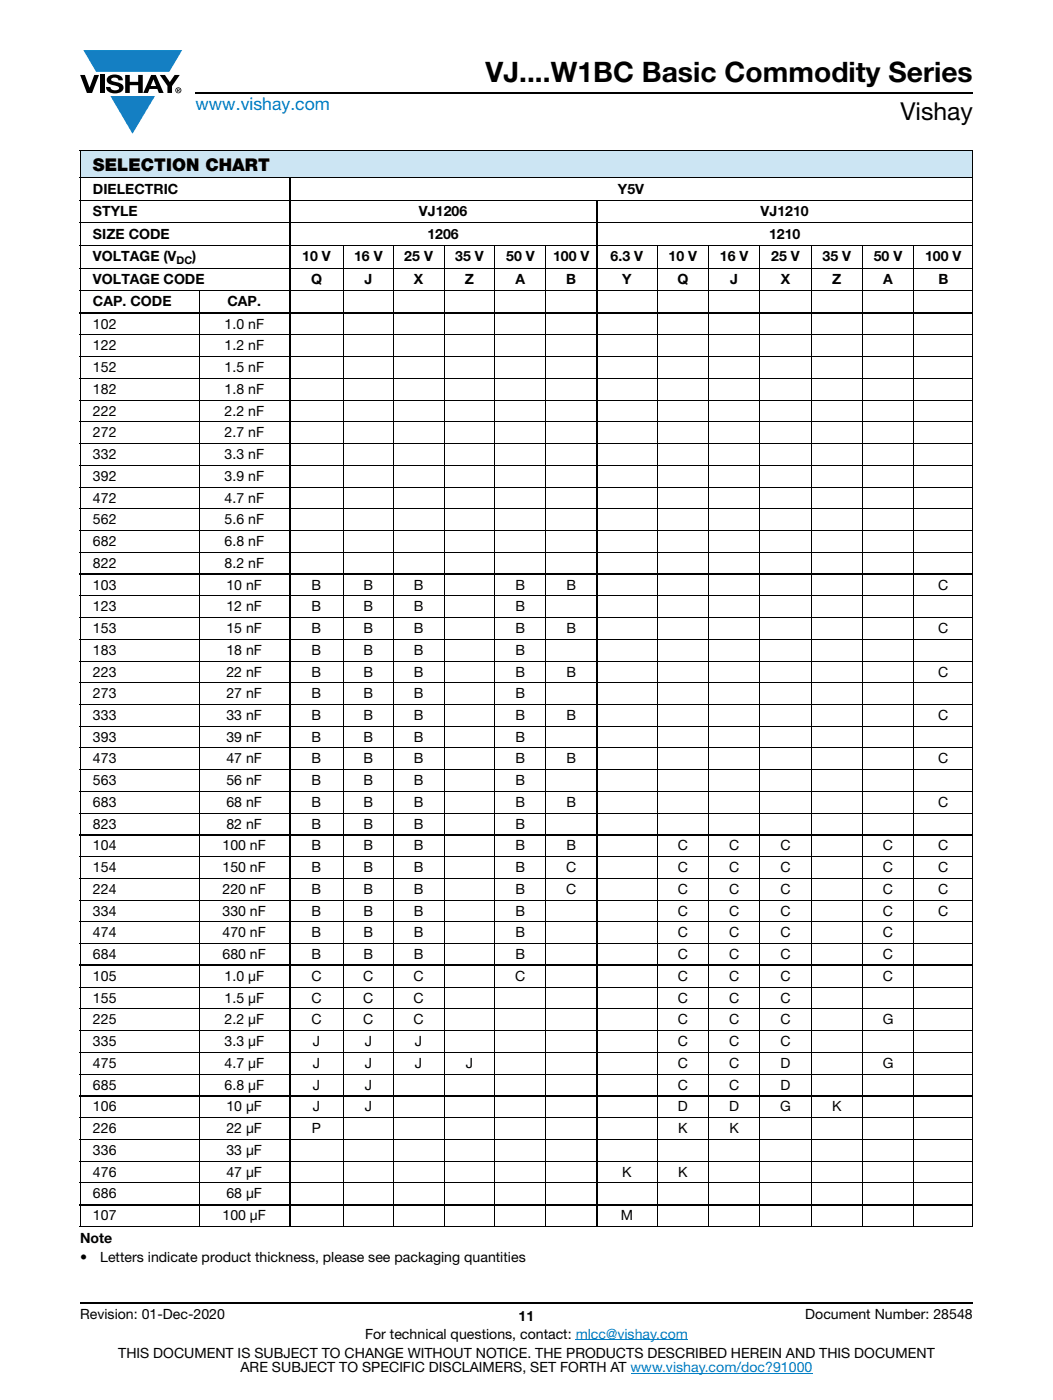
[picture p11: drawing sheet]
<svg xmlns="http://www.w3.org/2000/svg" width="210mm" height="279mm" viewBox="0 0 210 279" stroke-linecap="round" stroke-linejoin="round" font-family="sans-serif">
<g fill="#147fc3">
<path d="M16.6 10h19.7l-2.5 4.3h-1.2h-13.4z"/>
<path d="M22 19.2h8.9l-4.5 7.5z"/>
</g>
<g fill="#000">
<path d="M16 15h.9l1 2.5 .9-2.5h.9l-1.3 3.6h-1.1zM19.9 15h.9v3.6h-.9zM21.6 15.3a2.1 2.1 0 0 1 2.8 .3l.1 .4h-.9a.79 .79 0 0 0-.7-.5 .79 .79 0 0 0-.7 .4l.2 .3 1 .2a1.08 1.08 0 0 1 1.2 1 1.08 1.08 0 0 1-1.1 1.2 1.73 1.73 0 0 1-2.4-1.2h.9a.96 .96 0 0 0 .8 .6 .96 .96 0 0 0 1-.4 1.31 1.31 0 0 0-1.3-.6 1.03 1.03 0 0 1-1-.6 1.03 1.03 0 0 1 .1-1.1zM25 15h.9v1.3h1.7v-1.3h.9v3.6h-.9v-1.6h-1.7v1.6h-.9zM31.9 15h1l1 1.4 .9-1.4h1l-1.5 2.2v1.4h-.9v-1.4z"/>
<path d="M30.6 15.8l.5 1.4h-1zM30.1 15l-1.5 3.6h.9l.3-.8h1.6l.3 .8h.9l-1.5-3.6z"/>
<path d="M35.5 17.8h.2v.2h-.2zM35.3 17.7v.7h.2v-.3l.3 .3-.1-.3 .1-.2v-.2z"/>
<path d="M35.1 18a.46 .46 0 0 1 .9 0 .46 .46 0 0 1-.9 0zM35 18a.6 .6 0 0 0 1.2 0 .6 .6 0 0 0-1.2 0z"/>
</g>
<path d="M39 18.6h155M16 260h178" fill="none" stroke="#000" stroke-width=".36"/>
<path d="M114.8 267.4h22.4M125.8 274h36.2" fill="none" stroke="#007ec4" stroke-width=".2"/>
<path d="M16 30h178v5.5h-178z" fill="#cce5f3"/>
<g fill="none" stroke="#000" stroke-width=".2">
<path d="M15.9 30h178.2M15.9 35.5h178.2M15.9 40h178.2M16 30.1v214.6M194 30.1v214.6M15.9 44.5h178.2M15.9 49h178.2M15.9 53.5h178.2M15.9 58h178.2M39.7 57.9v186.9M68.5 48.9v195.9M78.4 48.9v195.9"/>
<path d="M88.5 48.9v195.9M98.7 48.9v195.9M108.8 48.9v195.9M131.1 48.9v195.9M141.3 48.9v195.9M151.5 48.9v195.9M161.7 48.9v195.9M172 48.9v195.9M182.2 48.9v195.9M15.9 66.8h178.2M15.9 71.2h178.2M15.9 75.5h178.2"/>
<path d="M15.9 79.8h178.2M15.9 84.2h178.2M15.9 88.5h178.2M15.9 92.9h178.2M15.9 97.2h178.2M15.9 101.5h178.2M15.9 105.9h178.2M15.9 110.2h178.2M15.9 118.9h178.2M15.9 123.2h178.2M15.9 127.6h178.2M15.9 131.9h178.2"/>
<path d="M15.9 136.3h178.2M15.9 140.6h178.2M15.9 144.9h178.2M15.9 149.3h178.2M15.9 153.6h178.2M15.9 158h178.2M15.9 162.3h178.2M15.9 171h178.2M15.9 175.3h178.2M15.9 179.6h178.2M15.9 184h178.2M15.9 188.3h178.2"/>
<path d="M15.9 197h178.2M15.9 201.3h178.2M15.9 205.7h178.2M15.9 210h178.2M15.9 214.4h178.2M15.9 223h178.2M15.9 227.4h178.2M15.9 231.7h178.2M15.9 236.1h178.2M15.9 244.7h178.2"/>
</g>
<path d="M57.7 35.4v209.4M119 39.9v204.9M15.9 62.5h178.2M15.9 114.6h178.2M15.9 166.6h178.2M15.9 192.7h178.2M15.9 218.7h178.2M15.9 240.4h178.2" fill="none" stroke="#000" stroke-width=".36"/>
<text font-size="5.6" x="96.8" y="16.4">VJ....W1BC Basic Commodity Series</text>
<text font-size="4.9" x="179.6" y="23.9">Vishay</text>
<text font-size="3.5" fill="#007ec4" x="39" y="22">www.vishay.com</text>
<text font-size="3.5" x="18.5" y="34.1">SELECTION CHART</text>
<g font-size="2.8">
<text x="18.5" y="38.7">DIELECTRIC</text>
<text x="123.2" y="38.7">Y5V</text>
<text x="18.5" y="43.1">STYLE</text>
<text x="18.5" y="47.7">SIZE CODE</text>
<text x="83.5" y="43.1">VJ1206</text>
<text x="85.2" y="47.7">1206</text>
<text x="151.7" y="43.1">VJ1210</text>
<text x="153.4" y="47.7">1210</text>
<text x="18.5" y="52.2">VOLTAGE (V</text>
<text x="38.3" y="52.2">)</text>
<text x="60.3" y="52.2">10 V</text>
<text x="70.6" y="52.2">16 V</text>
<text x="80.6" y="52.2">25 V</text>
<text x="90.8" y="52.2">35 V</text>
<text x="100.9" y="52.2">50 V</text>
<text x="110.3" y="52.2">100 V</text>
<text x="121.8" y="52.2">6.3 V</text>
<text x="133.3" y="52.2">10 V</text>
<text x="143.6" y="52.2">16 V</text>
<text x="153.8" y="52.2">25 V</text>
<text x="164" y="52.2">35 V</text>
<text x="174.2" y="52.2">50 V</text>
<text x="184.5" y="52.2">100 V</text>
<text x="18.5" y="56.6">VOLTAGE CODE</text>
<text x="62" y="56.6">Q</text>
<text x="72.7" y="56.6">J</text>
<text x="82.5" y="56.6">X</text>
<text x="92.7" y="56.6">Z</text>
<text x="102.8" y="56.6">A</text>
<text x="112.9" y="56.6">B</text>
<text x="124.1" y="56.6">Y</text>
<text x="135.1" y="56.6">Q</text>
<text x="145.6" y="56.6">J</text>
<text x="155.7" y="56.6">X</text>
<text x="166" y="56.6">Z</text>
<text x="176.1" y="56.6">A</text>
<text x="187.1" y="56.6">B</text>
<text x="18.5" y="61.2">CAP. CODE</text>
<text x="18.5" y="65.6">102</text>
<text x="44.8" y="65.6">1.0 nF</text>
<text x="45.4" y="61.2">CAP.</text>
<text x="18.5" y="69.9">122</text>
<text x="44.8" y="69.9">1.2 nF</text>
<text x="18.5" y="74.3">152</text>
<text x="44.8" y="74.3">1.5 nF</text>
<text x="18.5" y="78.6">182</text>
<text x="18.5" y="82.9">222</text>
<text x="44.8" y="78.6">1.8 nF</text>
<text x="44.8" y="82.9">2.2 nF</text>
<text x="18.5" y="87.3">272</text>
<text x="44.8" y="87.3">2.7 nF</text>
<text x="18.5" y="91.6">332</text>
<text x="18.5" y="96">392</text>
<text x="44.8" y="91.6">3.3 nF</text>
<text x="44.8" y="96">3.9 nF</text>
<text x="18.5" y="100.3">472</text>
<text x="44.8" y="100.3">4.7 nF</text>
<text x="18.5" y="104.6">562</text>
<text x="44.8" y="104.6">5.6 nF</text>
<text x="18.5" y="109">682</text>
<text x="18.5" y="113.3">822</text>
<text x="44.8" y="109">6.8 nF</text>
<text x="44.8" y="113.3">8.2 nF</text>
<text x="18.5" y="117.7">103</text>
<text x="45.1" y="117.7">10 nF</text>
<text x="62.1" y="117.7">B</text>
<text x="72.5" y="117.7">B</text>
<text x="82.5" y="117.7">B</text>
<text x="102.8" y="117.7">B</text>
<text x="112.9" y="117.7">B</text>
<text x="187.1" y="117.7">C</text>
<text x="18.5" y="122">123</text>
<text x="45.1" y="122">12 nF</text>
<text x="62.1" y="122">B</text>
<text x="72.5" y="122">B</text>
<text x="82.5" y="122">B</text>
<text x="102.8" y="122">B</text>
<text x="18.5" y="126.3">153</text>
<text x="18.5" y="130.7">183</text>
<text x="45.1" y="126.3">15 nF</text>
<text x="45.1" y="130.7">18 nF</text>
<text x="62.1" y="126.3">B</text>
<text x="62.1" y="130.7">B</text>
<text x="72.5" y="126.3">B</text>
<text x="72.5" y="130.7">B</text>
<text x="82.5" y="126.3">B</text>
<text x="82.5" y="130.7">B</text>
<text x="102.8" y="126.3">B</text>
<text x="102.8" y="130.7">B</text>
<text x="112.9" y="126.3">B</text>
<text x="187.1" y="126.3">C</text>
<text x="18.5" y="135">223</text>
<text x="45.2" y="135">22 nF</text>
<text x="62.1" y="135">B</text>
<text x="72.5" y="135">B</text>
<text x="82.5" y="135">B</text>
<text x="102.8" y="135">B</text>
<text x="112.9" y="135">B</text>
<text x="187.1" y="135">C</text>
<text x="18.5" y="139.3">273</text>
<text x="18.5" y="143.7">333</text>
<text x="45.1" y="139.3">27 nF</text>
<text x="45.1" y="143.7">33 nF</text>
<text x="62.1" y="139.3">B</text>
<text x="62.1" y="143.7">B</text>
<text x="72.5" y="139.3">B</text>
<text x="72.5" y="143.7">B</text>
<text x="82.5" y="139.3">B</text>
<text x="82.5" y="143.7">B</text>
<text x="102.8" y="139.3">B</text>
<text x="102.8" y="143.7">B</text>
<text x="112.9" y="143.7">B</text>
<text x="187.1" y="143.7">C</text>
<text x="18.5" y="148">393</text>
<text x="45.1" y="148">39 nF</text>
<text x="62.1" y="148">B</text>
<text x="72.5" y="148">B</text>
<text x="82.5" y="148">B</text>
<text x="102.8" y="148">B</text>
<text x="18.5" y="152.4">473</text>
<text x="45.1" y="152.4">47 nF</text>
<text x="62.1" y="152.4">B</text>
<text x="72.5" y="152.4">B</text>
<text x="82.5" y="152.4">B</text>
<text x="102.8" y="152.4">B</text>
<text x="112.9" y="152.4">B</text>
<text x="187.1" y="152.4">C</text>
<text x="18.5" y="156.7">563</text>
<text x="18.5" y="161">683</text>
<text x="45.1" y="156.7">56 nF</text>
<text x="45.1" y="161">68 nF</text>
<text x="62.1" y="156.7">B</text>
<text x="62.1" y="161">B</text>
<text x="72.5" y="156.7">B</text>
<text x="72.5" y="161">B</text>
<text x="82.5" y="156.7">B</text>
<text x="82.5" y="161">B</text>
<text x="102.8" y="156.7">B</text>
<text x="102.8" y="161">B</text>
<text x="112.9" y="161">B</text>
<text x="187.1" y="161">C</text>
<text x="18.5" y="165.4">823</text>
<text x="45.1" y="165.4">82 nF</text>
<text x="62.1" y="165.4">B</text>
<text x="72.5" y="165.4">B</text>
<text x="82.5" y="165.4">B</text>
<text x="102.8" y="165.4">B</text>
<text x="18.5" y="169.7">104</text>
<text x="44.4" y="169.7">100 nF</text>
<text x="62.1" y="169.7">B</text>
<text x="72.5" y="169.7">B</text>
<text x="82.5" y="169.7">B</text>
<text x="102.8" y="169.7">B</text>
<text x="112.9" y="169.7">B</text>
<text x="135.1" y="169.7">C</text>
<text x="145.4" y="169.7">C</text>
<text x="155.6" y="169.7">C</text>
<text x="176.1" y="169.7">C</text>
<text x="187.1" y="169.7">C</text>
<text x="18.5" y="174.1">154</text>
<text x="18.5" y="178.4">224</text>
<text x="44.4" y="174.1">150 nF</text>
<text x="44.4" y="178.4">220 nF</text>
<text x="62.1" y="174.1">B</text>
<text x="62.1" y="178.4">B</text>
<text x="72.5" y="174.1">B</text>
<text x="72.5" y="178.4">B</text>
<text x="82.5" y="174.1">B</text>
<text x="82.5" y="178.4">B</text>
<text x="102.8" y="174.1">B</text>
<text x="102.8" y="178.4">B</text>
<text x="112.9" y="174.1">C</text>
<text x="112.9" y="178.4">C</text>
<text x="135.1" y="174.1">C</text>
<text x="135.1" y="178.4">C</text>
<text x="145.4" y="174.1">C</text>
<text x="145.4" y="178.4">C</text>
<text x="155.6" y="174.1">C</text>
<text x="155.6" y="178.4">C</text>
<text x="176.1" y="174.1">C</text>
<text x="176.1" y="178.4">C</text>
<text x="187.1" y="174.1">C</text>
<text x="187.1" y="178.4">C</text>
<text x="18.5" y="182.7">334</text>
<text x="44.4" y="182.7">330 nF</text>
<text x="62.1" y="182.7">B</text>
<text x="72.5" y="182.7">B</text>
<text x="82.5" y="182.7">B</text>
<text x="102.8" y="182.7">B</text>
<text x="135.1" y="182.7">C</text>
<text x="145.4" y="182.7">C</text>
<text x="155.6" y="182.7">C</text>
<text x="176.1" y="182.7">C</text>
<text x="187.1" y="182.7">C</text>
<text x="18.5" y="187.1">474</text>
<text x="18.5" y="191.4">684</text>
<text x="44.4" y="187.1">470 nF</text>
<text x="44.4" y="191.4">680 nF</text>
<text x="62.1" y="187.1">B</text>
<text x="62.1" y="191.4">B</text>
<text x="72.5" y="187.1">B</text>
<text x="72.5" y="191.4">B</text>
<text x="82.5" y="187.1">B</text>
<text x="82.5" y="191.4">B</text>
<text x="102.8" y="187.1">B</text>
<text x="102.8" y="191.4">B</text>
<text x="135.1" y="187.1">C</text>
<text x="135.1" y="191.4">C</text>
<text x="145.4" y="187.1">C</text>
<text x="145.4" y="191.4">C</text>
<text x="155.6" y="187.1">C</text>
<text x="155.6" y="191.4">C</text>
<text x="176.1" y="187.1">C</text>
<text x="176.1" y="191.4">C</text>
<text x="18.5" y="195.8">105</text>
<text x="44.8" y="195.8">1.0 μF</text>
<text x="62.1" y="195.8">C</text>
<text x="72.4" y="195.8">C</text>
<text x="82.5" y="195.8">C</text>
<text x="102.7" y="195.8">C</text>
<text x="135.1" y="195.8">C</text>
<text x="145.4" y="195.8">C</text>
<text x="155.6" y="195.8">C</text>
<text x="176.1" y="195.8">C</text>
<text x="18.5" y="200.1">155</text>
<text x="44.8" y="200.1">1.5 μF</text>
<text x="62.1" y="200.1">C</text>
<text x="72.4" y="200.1">C</text>
<text x="82.5" y="200.1">C</text>
<text x="135.1" y="200.1">C</text>
<text x="145.4" y="200.1">C</text>
<text x="155.6" y="200.1">C</text>
<text x="18.5" y="204.4">225</text>
<text x="18.5" y="208.8">335</text>
<text x="44.8" y="204.4">2.2 μF</text>
<text x="44.8" y="208.8">3.3 μF</text>
<text x="62.1" y="204.4">C</text>
<text x="62.4" y="208.8">J</text>
<text x="72.4" y="204.4">C</text>
<text x="72.7" y="208.8">J</text>
<text x="82.5" y="204.4">C</text>
<text x="82.7" y="208.8">J</text>
<text x="135.1" y="208.8">C</text>
<text x="135.1" y="204.4">C</text>
<text x="145.4" y="208.8">C</text>
<text x="145.4" y="204.4">C</text>
<text x="155.6" y="208.8">C</text>
<text x="155.6" y="204.4">C</text>
<text x="176" y="204.4">G</text>
<text x="18.5" y="213.1">475</text>
<text x="44.8" y="213.1">4.7 μF</text>
<text x="62.4" y="213.1">J</text>
<text x="72.7" y="213.1">J</text>
<text x="82.7" y="213.1">J</text>
<text x="92.9" y="213.1">J</text>
<text x="135.2" y="213.1">C</text>
<text x="145.4" y="213.1">C</text>
<text x="155.6" y="213.1">D</text>
<text x="176" y="213.1">G</text>
<text x="18.5" y="217.5">685</text>
<text x="18.5" y="221.8">106</text>
<text x="44.8" y="217.5">6.8 μF</text>
<text x="45.1" y="221.8">10 μF</text>
<text x="62.4" y="221.8">J</text>
<text x="62.4" y="217.5">J</text>
<text x="72.7" y="221.8">J</text>
<text x="72.7" y="217.5">J</text>
<text x="135.2" y="217.5">C</text>
<text x="135.2" y="221.8">D</text>
<text x="145.4" y="217.5">C</text>
<text x="145.4" y="221.8">D</text>
<text x="155.6" y="221.8">G</text>
<text x="155.6" y="217.5">D</text>
<text x="165.9" y="221.8">K</text>
<text x="18.5" y="226.1">226</text>
<text x="45.1" y="226.1">22 μF</text>
<text x="62.2" y="226.1">P</text>
<text x="135.2" y="226.1">K</text>
<text x="145.5" y="226.1">K</text>
<text x="18.5" y="230.5">336</text>
<text x="45.1" y="230.5">33 μF</text>
<text x="18.5" y="234.8">476</text>
<text x="18.5" y="239.2">686</text>
<text x="45.1" y="234.8">47 μF</text>
<text x="45.1" y="239.2">68 μF</text>
<text x="124.1" y="234.8">K</text>
<text x="135.2" y="234.8">K</text>
<text x="18.5" y="243.5">107</text>
<text x="44.4" y="243.5">100 μF</text>
<text x="123.8" y="243.5">M</text>
<text x="16" y="248">Note</text>
<text x="16" y="251.9">•</text>
<text x="20" y="251.9">Letters indicate product thickness, please see packaging quantities</text>
<text x="16" y="263.3">Revision: 01-Dec-2020</text>
<text x="103.4" y="263.6">11</text>
<text x="160.6" y="263.3">Document Number: 28548</text>
<text x="72.8" y="267.1">For technical questions, contact: mlcc@vishay.com</text>
<text x="23.6" y="271">THIS DOCUMENT IS SUBJECT TO CHANGE WITHOUT NOTICE. THE PRODUCTS DESCRIBED HEREIN AND THIS DOCUMENT</text>
<text x="48" y="273.8">ARE SUBJECT TO SPECIFIC DISCLAIMERS, SET FORTH AT www.vishay.com/doc?91000</text>
</g>
<text font-size="2.1" x="35.2" y="52.7">DC</text>
</svg>
